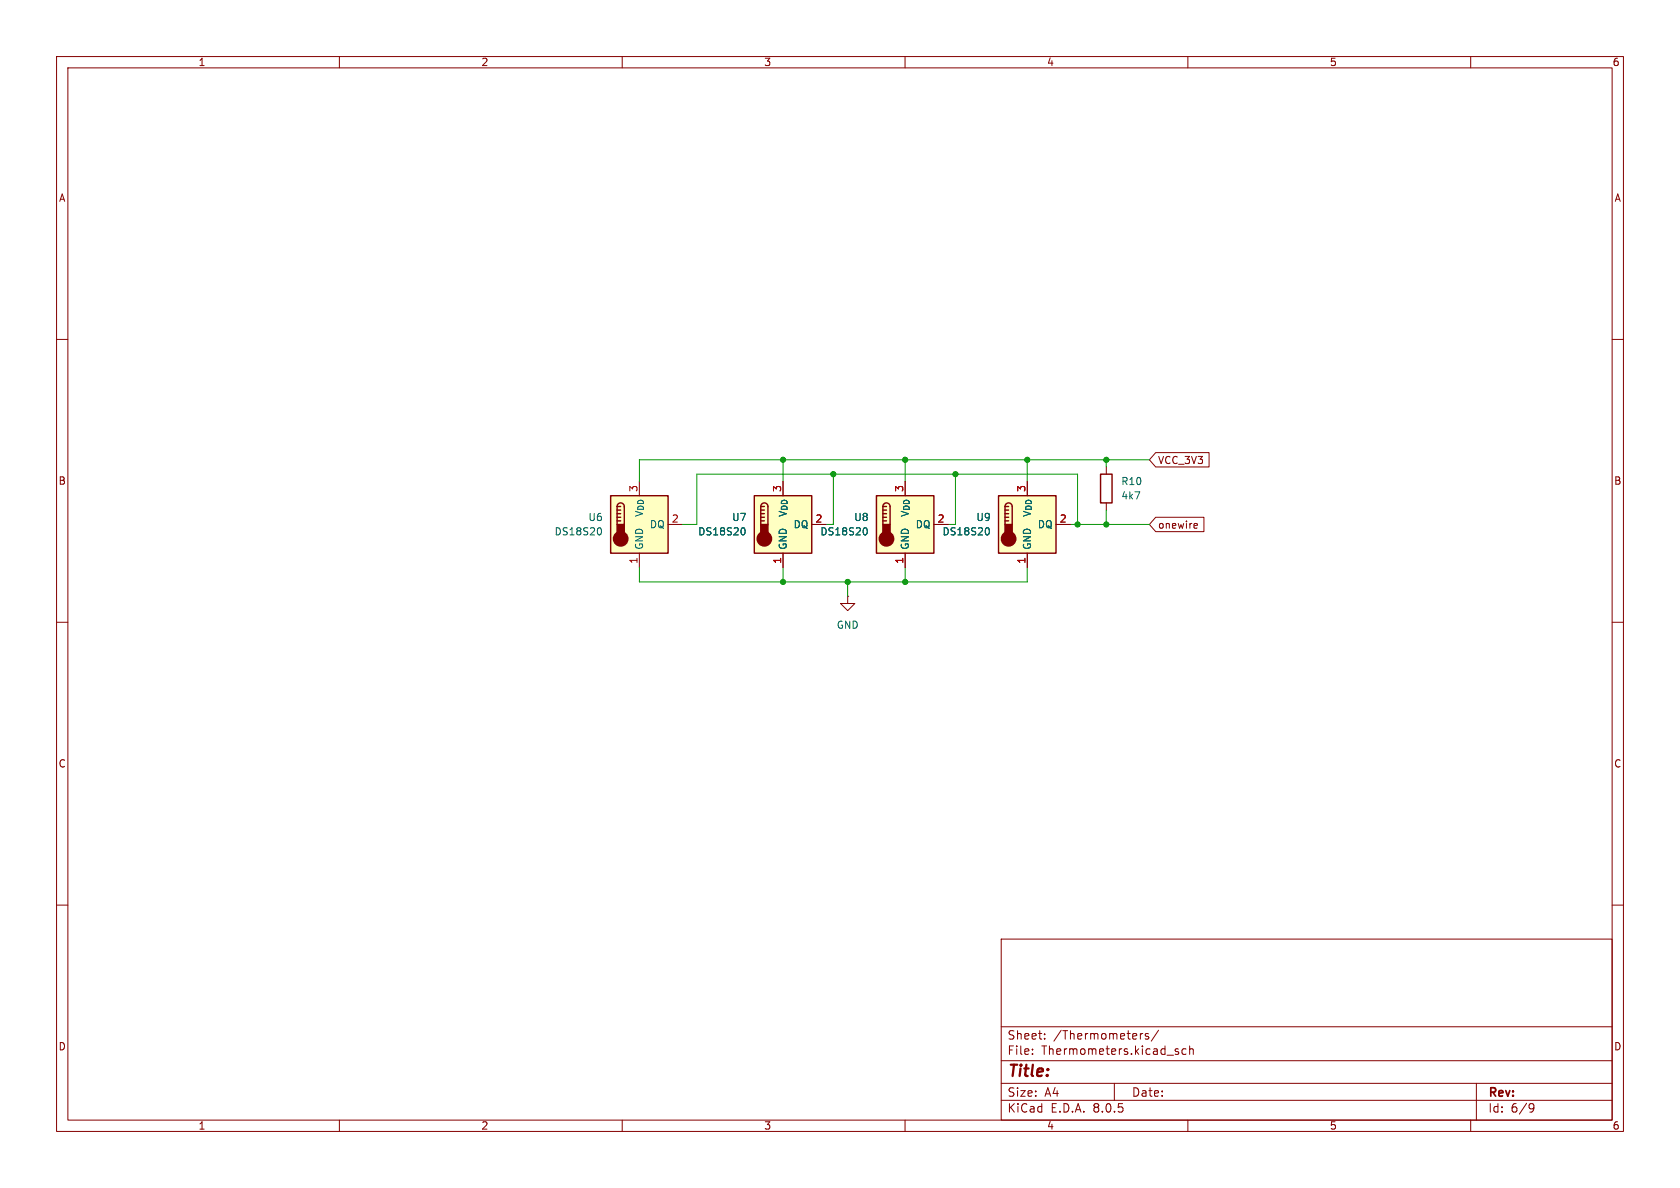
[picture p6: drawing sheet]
<svg xmlns="http://www.w3.org/2000/svg" width="297mm" height="210mm" viewBox="0 0 297 210" stroke-linecap="round" stroke-linejoin="round" font-family="sans-serif">
<g fill="none" stroke="#840000" stroke-width=".18">
<path d="M10 10h277v190h-277zM12 12h273v186h-273zM60 10v2M110 10v2M160 10v2M210 10v2M260 10v2M10 60h2M285 60h2M10 110h2M285 110h2M10 160h2"/>
<path d="M285 160h2M177 166h108v32h-108zM60 198v2M110 198v2M160 198v2M177 194.5h108M177 191.5h108M177 187.5h108M177 181.5h108M182.5 186.3v.1M182.5 185.5v.1M184.7 183.6v.1"/>
<path d="M184.7 182.8v.1M197 191.5v3M202 182.7l-.3 .1M203 182.8l-.3-.1-.2 .2v.2l.5 .2v.3h-.5M204.8 182.1l-1.3 2M208 185.9l.3 .1 .1 .2-.2 .2h-.3M208 185.4l.3 .1M209.7 185.5l-.5-.1-.2 .3v.4l.1 .2h.6M210 198v2M210.3 185.5l.2-.1 .4 .1 .1 .9M210.3 184.9v1.5M260 198v2"/>
<path d="M261 191.5v6.5M270.6 195.1l.5 .1a.99 .99 0 0 1-.4 1.4h-.2M271.2 195.7l-.3 .3h-.3"/>
</g>
<path d="M133.3 87.6h10.2v10.2h-10.2z" fill="#ffffc2"/>
<path d="M133.3 87.6h10.2v10.2h-10.2zM134.5 89.5a.64 .64 0 0 1 .6-.6 .64 .64 0 0 1 .7 .6v3.2M134.5 92.1h.6M134.5 91.4h.6M134.5 90.8h.6M134.5 90.2h.6M134.5 89.5v3.2M134.5 89.5h.6" fill="none" stroke="#840000" stroke-width=".25"/>
<g fill="#840000" stroke="#840000" stroke-width=".25">
<path d="M134.5 92.7h1.3v1.9h-1.3z"/>
<circle cx="135.1" cy="95.2" r="1.27"/>
</g>
<path d="M138.4 97.8v2.5M143.5 92.7h2.5" fill="none" stroke="#840000" stroke-width=".18"/>
<path d="M131.4 93.3a.79 .79 0 0 1 0 1.3" fill="none" stroke="#006464" stroke-width=".18"/>
<path d="M176.5 87.6h10.2v10.2h-10.2z" fill="#ffffc2"/>
<path d="M176.5 87.6h10.2v10.2h-10.2zM177.7 89.5a.64 .64 0 0 1 .6-.6 .64 .64 0 0 1 .6 .6v3.2M177.7 92.1h.6M177.7 91.4h.6M177.7 90.8h.6M177.7 90.2h.6M177.7 89.5v3.2M177.7 89.5h.6M194.6 83.8h2v5.1h-2z" fill="none" stroke="#840000" stroke-width=".25"/>
<g fill="#840000" stroke="#840000" stroke-width=".25">
<path d="M177.7 92.7h1.2v1.9h-1.2z"/>
<circle cx="178.3" cy="95.2" r="1.27"/>
</g>
<path d="M181.6 97.8v2.5M186.7 92.7h2.5M195.6 82.6v1.2M195.6 88.9v1.3" fill="none" stroke="#840000" stroke-width=".18"/>
<path d="M174.6 93.3a.79 .79 0 0 1 0 1.3" fill="none" stroke="#006464" stroke-width=".18"/>
<path d="M107.9 87.6h10.2v10.2h-10.2z" fill="#ffffc2"/>
<path d="M107.9 87.6h10.2v10.2h-10.2zM109.1 89.5a.64 .64 0 0 1 .6-.6 .64 .64 0 0 1 .7 .6v3.2M109.1 92.1h.6M109.1 91.4h.6M109.1 90.8h.6M109.1 90.2h.6M109.1 89.5v3.2M109.1 89.5h.6" fill="none" stroke="#840000" stroke-width=".25"/>
<g fill="#840000" stroke="#840000" stroke-width=".25">
<path d="M109.1 92.7h1.3v1.9h-1.3z"/>
<circle cx="109.7" cy="95.2" r="1.27"/>
</g>
<path d="M113 97.8v2.5M118.1 92.7h2.5" fill="none" stroke="#840000" stroke-width=".18"/>
<path d="M106 93.3a.79 .79 0 0 1 0 1.3" fill="none" stroke="#006464" stroke-width=".18"/>
<path d="M154.9 87.6h10.2v10.2h-10.2z" fill="#ffffc2"/>
<path d="M154.9 87.6h10.2v10.2h-10.2zM156.1 89.5a.64 .64 0 0 1 .6-.6 .64 .64 0 0 1 .7 .6v3.2M156.1 92.1h.6M156.1 91.4h.6M156.1 90.8h.6M156.1 90.2h.6M156.1 89.5v3.2M156.1 89.5h.6" fill="none" stroke="#840000" stroke-width=".25"/>
<g fill="#840000" stroke="#840000" stroke-width=".25">
<path d="M156.1 92.7h1.3v1.9h-1.3z"/>
<circle cx="156.7" cy="95.2" r="1.27"/>
</g>
<path d="M138.4 97.8v2.5M143.5 92.7h2.5M160 97.8v2.5M165.1 92.7h2.5M181.6 97.8v2.5M186.7 92.7h2.5M204.3 80h9.4v2.6h-9.4l-1.1-1.3zM204.3 91.4h8.5v2.6h-8.5l-1.1-1.3zM211.3 92.5l.3 .1 .1 .2-.6 .2M211.6 93.3l-.3 .1M149.9 105.4v1.3h1.2l-1.2 1.3-1.3-1.3h1.3M149.9 105.4h.1" fill="none" stroke="#840000" stroke-width=".18"/>
<path d="M131.4 93.3a.79 .79 0 0 1 0 1.3M153 93.3a.79 .79 0 0 1 0 1.3M174.6 93.3a.79 .79 0 0 1 0 1.3" fill="none" stroke="#006464" stroke-width=".18"/>
<g fill="none" stroke="#009600" stroke-width=".18">
<path d="M120.6 92.7h2.6v-8.9h67.3v8.9M138.4 81.3v3.8M147.3 83.8v8.9h-1.3M160 81.3v3.8M168.9 83.8v8.9h-1.3M181.6 81.3v3.8M189.2 92.7h14M195.6 81.3v1.3M195.6 90.2v2.5M203.2 81.3h-90.2v3.8M113 100.3v2.6h68.6v-2.6M138.4 100.3v2.6"/>
<path d="M149.9 102.9v2.5M160 100.3v2.6"/>
</g>
<g fill="#009600" stroke="#009600" stroke-width=".18">
<circle cx="160" cy="81.3" r=".46"/>
<circle cx="147.3" cy="83.8" r=".46"/>
<circle cx="138.4" cy="81.3" r=".46"/>
<circle cx="160" cy="102.9" r=".46"/>
<circle cx="149.9" cy="102.9" r=".46"/>
<circle cx="138.4" cy="102.9" r=".46"/>
<circle cx="181.6" cy="81.3" r=".46"/>
<circle cx="168.9" cy="83.8" r=".46"/>
<circle cx="190.5" cy="92.7" r=".46"/>
<circle cx="195.6" cy="92.7" r=".46"/>
<circle cx="195.6" cy="81.3" r=".46"/>
</g>
<text font-size="2.8" fill="#840000" x="178" y="190.9">Title:</text>
<g font-size="2.1" fill="#840000">
<text x="178" y="184">Sheet:</text>
<text x="186.2" y="184">/Thermometers/</text>
<text x="178" y="186.7">File:</text>
<text x="184.1" y="186.7">Thermometers.kicad_sch</text>
<text x="178" y="196.9">KiCad</text>
<text x="178" y="194.1">Size:</text>
<text x="184.7" y="194.1">A4</text>
<text x="185.7" y="196.9">E.D.A.</text>
<text x="193.3" y="196.9">8.0.5</text>
<text x="200" y="194.1">Date:</text>
<text x="263" y="194.3">Rev:</text>
<text x="263" y="196.9">Id:</text>
<text x="267.1" y="196.9">6/9</text>
</g>
<g font-size="1.8" fill="#840000">
<text x="35" y="11.9">1</text>
<text x="85" y="11.9">2</text>
<text x="135" y="11.9">3</text>
<text x="185" y="11.9">4</text>
<text x="235" y="11.9">5</text>
<text x="285" y="11.9">6</text>
<text x="10.3" y="35.9">A</text>
<text x="285.3" y="35.9">A</text>
<text x="204.6" y="82.2">VCC_3V3</text>
<text x="10.3" y="85.9">B</text>
<text x="285.3" y="85.9">B</text>
<text x="204.6" y="93.7">onewire</text>
<text x="10.3" y="135.9">C</text>
<text x="285.3" y="135.9">C</text>
<text x="10.3" y="185.9">D</text>
<text x="285.3" y="185.9">D</text>
<text x="35" y="199.9">1</text>
<text x="85" y="199.9">2</text>
<text x="135" y="199.9">3</text>
<text x="185" y="199.9">4</text>
<text x="235" y="199.9">5</text>
<text x="285" y="199.9">6</text>
</g>
<g font-size="1.8" fill="#a90000">
<text x="112.8" y="87.1" transform="rotate(-90 112.8 87.1)">3</text>
<text x="138.2" y="87.1" transform="rotate(-90 138.2 87.1)">3</text>
<text x="159.8" y="87.1" transform="rotate(-90 159.8 87.1)">3</text>
<text x="181.4" y="87.1" transform="rotate(-90 181.4 87.1)">3</text>
<text x="118.7" y="92.5">2</text>
<text x="144.1" y="92.5">2</text>
<text x="165.7" y="92.5">2</text>
<text x="187.3" y="92.5">2</text>
<text x="112.8" y="99.8" transform="rotate(-90 112.8 99.8)">1</text>
<text x="138.2" y="99.8" transform="rotate(-90 138.2 99.8)">1</text>
<text x="159.8" y="99.8" transform="rotate(-90 159.8 99.8)">1</text>
<text x="181.4" y="99.8" transform="rotate(-90 181.4 99.8)">1</text>
</g>
<g font-size="1.8" fill="#006464">
<text x="198.1" y="88.5">4k7</text>
<text x="198.1" y="86">R10</text>
<text x="97.9" y="94.8">DS18S20</text>
<text x="103.9" y="92.3">U6</text>
<text x="113.9" y="91.5" transform="rotate(-90 113.9 91.5)">V_{DD}</text>
<text x="114.8" y="93.6">DQ</text>
<text x="123.3" y="94.8">DS18S20</text>
<text x="129.3" y="92.3">U7</text>
<text x="139.3" y="91.5" transform="rotate(-90 139.3 91.5)">V_{DD}</text>
<text x="140.2" y="93.6">DQ</text>
<text x="144.9" y="94.8">DS18S20</text>
<text x="150.9" y="92.3">U8</text>
<text x="160.9" y="91.5" transform="rotate(-90 160.9 91.5)">V_{DD}</text>
<text x="161.8" y="93.6">DQ</text>
<text x="166.5" y="94.8">DS18S20</text>
<text x="172.5" y="92.3">U9</text>
<text x="182.5" y="91.5" transform="rotate(-90 182.5 91.5)">V_{DD}</text>
<text x="183.4" y="93.6">DQ</text>
<text x="113.9" y="97.3" transform="rotate(-90 113.9 97.3)">GND</text>
<text x="139.3" y="97.3" transform="rotate(-90 139.3 97.3)">GND</text>
<text x="160.9" y="97.3" transform="rotate(-90 160.9 97.3)">GND</text>
<text x="182.5" y="97.3" transform="rotate(-90 182.5 97.3)">GND</text>
<text x="147.8" y="111.4">GND</text>
</g>
</svg>
